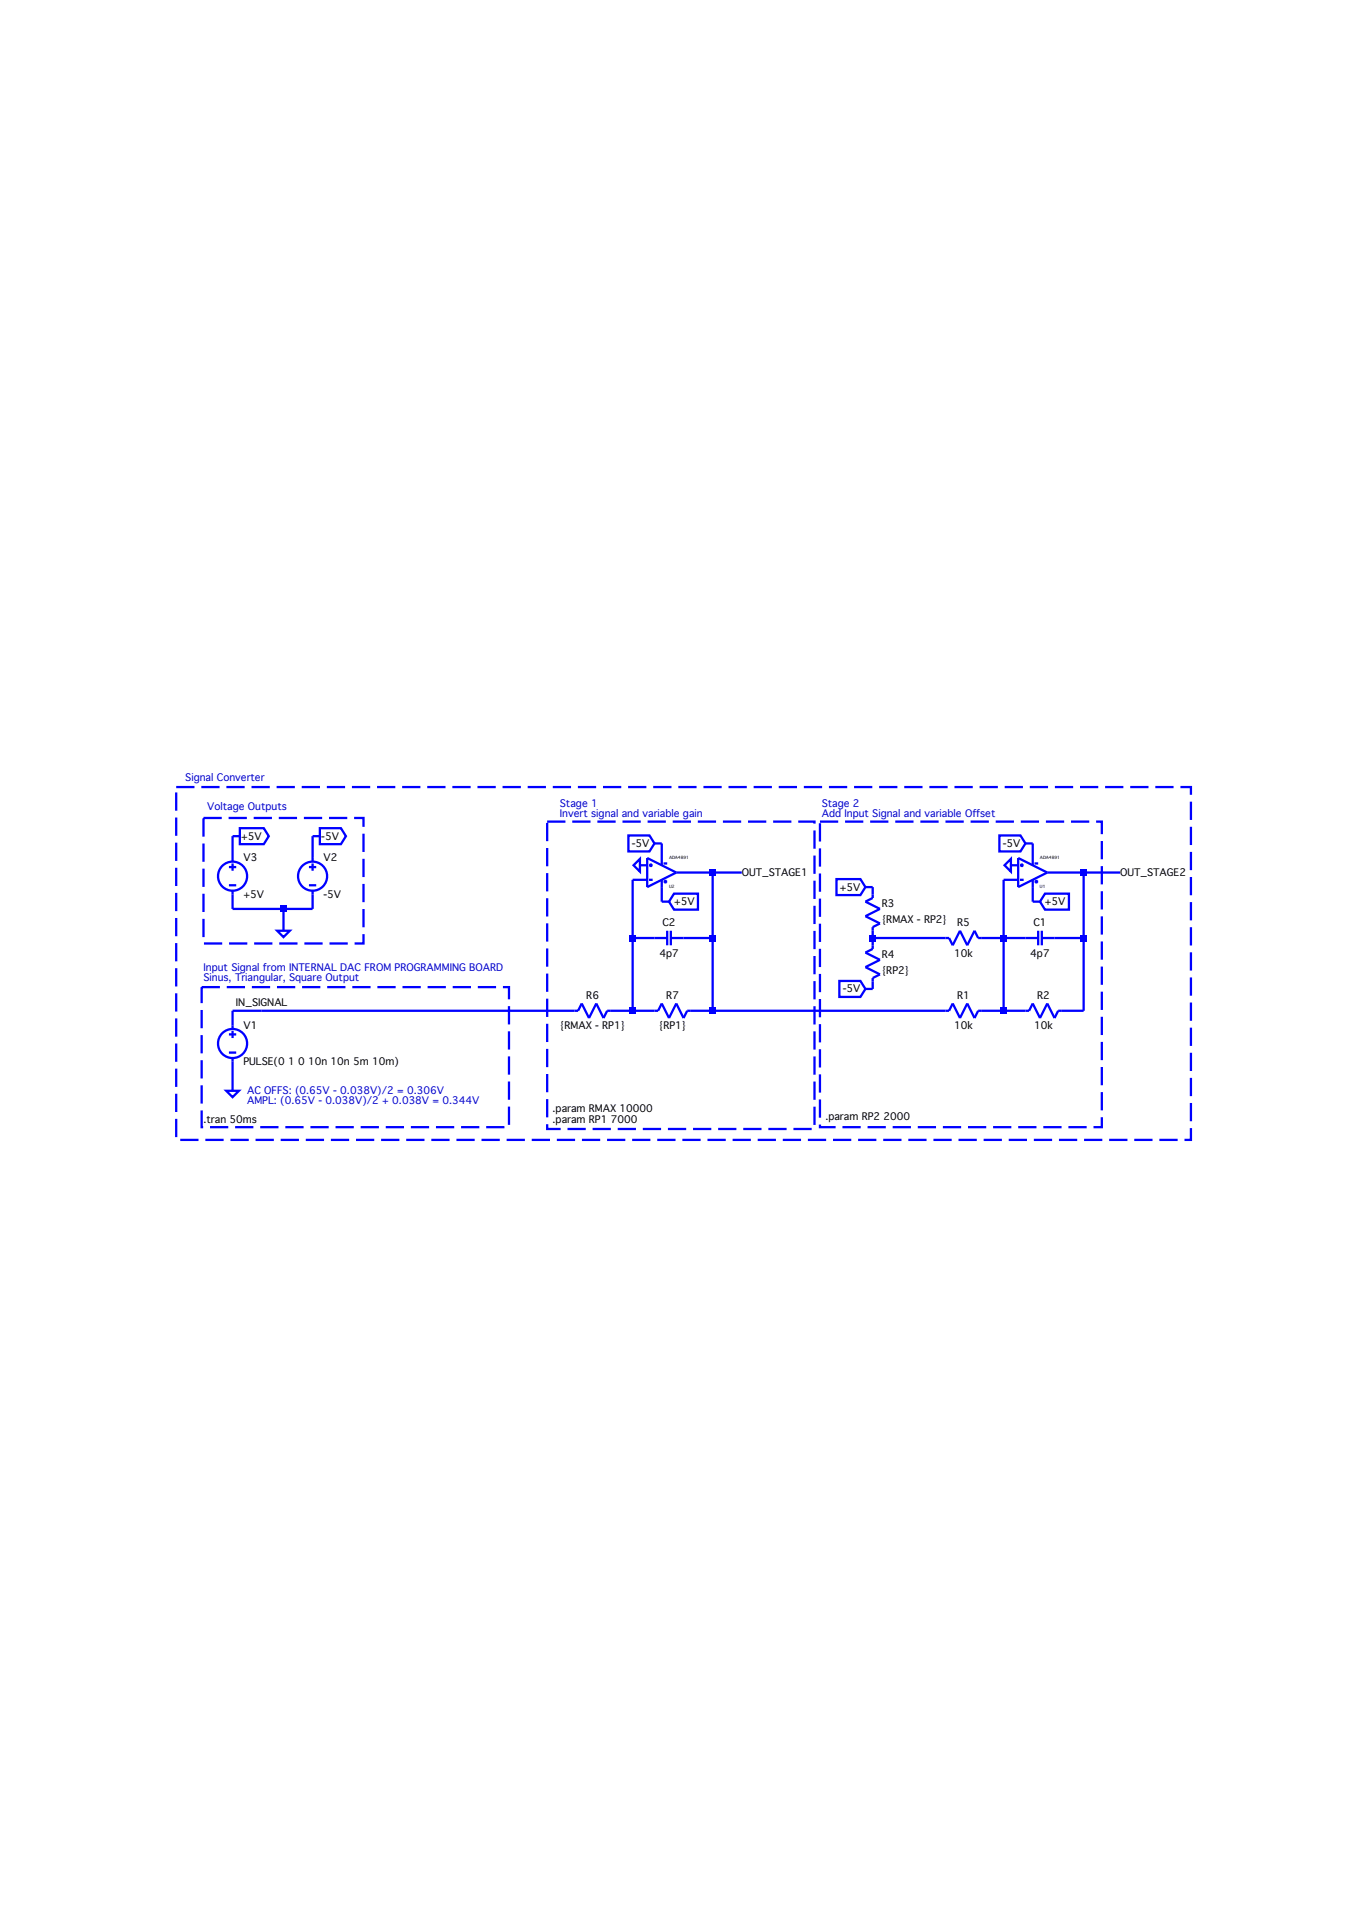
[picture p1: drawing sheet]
Version 4
SHEET 1 2624 1108
WIRE 32 -320 16 -320
WIRE 208 -320 192 -320
WIRE 960 -304 944 -304
WIRE 1776 -304 1760 -304
WIRE 16 -272 16 -320
WIRE 192 -272 192 -320
WIRE 960 -272 960 -304
WIRE 1776 -272 1776 -304
WIRE 928 -256 912 -256
WIRE 1744 -256 1728 -256
WIRE 1072 -240 992 -240
WIRE 1136 -240 1072 -240
WIRE 1888 -240 1808 -240
WIRE 1968 -240 1888 -240
WIRE 928 -224 896 -224
WIRE 1744 -224 1712 -224
WIRE 1424 -208 1408 -208
WIRE 1424 -192 1424 -208
WIRE 960 -176 960 -208
WIRE 976 -176 960 -176
WIRE 1776 -176 1776 -208
WIRE 1792 -176 1776 -176
WIRE 16 -160 16 -192
WIRE 128 -160 16 -160
WIRE 192 -160 192 -192
WIRE 192 -160 128 -160
WIRE 128 -112 128 -160
WIRE 896 -96 896 -224
WIRE 944 -96 896 -96
WIRE 1072 -96 1072 -240
WIRE 1072 -96 1008 -96
WIRE 1424 -96 1424 -112
WIRE 1584 -96 1424 -96
WIRE 1712 -96 1712 -224
WIRE 1712 -96 1664 -96
WIRE 1760 -96 1712 -96
WIRE 1888 -96 1888 -240
WIRE 1888 -96 1824 -96
WIRE 1424 -80 1424 -96
WIRE 1424 16 1424 0
WIRE 1424 16 1408 16
WIRE 80 64 16 64
WIRE 768 64 80 64
WIRE 896 64 896 -96
WIRE 896 64 848 64
WIRE 944 64 896 64
WIRE 1072 64 1072 -96
WIRE 1072 64 1024 64
WIRE 1584 64 1072 64
WIRE 1712 64 1712 -96
WIRE 1712 64 1664 64
WIRE 1760 64 1712 64
WIRE 1888 64 1888 -96
WIRE 1888 64 1840 64
WIRE 16 96 16 64
WIRE 16 240 16 176
FLAG 16 240 0
FLAG 128 -112 0
FLAG 32 -320 +5V
IOPIN 32 -320 Out
FLAG 208 -320 -5V
IOPIN 208 -320 Out
FLAG 80 64 IN_SIGNAL
FLAG 1792 -176 +5V
IOPIN 1792 -176 In
FLAG 1760 -304 -5V
IOPIN 1760 -304 In
FLAG 1968 -240 OUT_STAGE2
FLAG 1408 -208 +5V
IOPIN 1408 -208 In
FLAG 976 -176 +5V
IOPIN 976 -176 In
FLAG 944 -304 -5V
IOPIN 944 -304 In
FLAG 1408 16 -5V
IOPIN 1408 16 In
FLAG 1136 -240 OUT_STAGE1
FLAG 1728 -256 0
FLAG 912 -256 0
SYMBOL voltage 16 80 R0
WINDOW 123 0 0 Left 2
WINDOW 39 0 0 Left 2
SYMATTR InstName V1
SYMATTR Value PULSE(0 1 0 10n 10n 5m 10m)
SYMBOL voltage 192 -288 R0
WINDOW 123 0 0 Left 2
WINDOW 39 0 0 Left 2
SYMATTR InstName V2
SYMATTR Value -5V
SYMBOL voltage 16 -288 R0
WINDOW 123 0 0 Left 2
WINDOW 39 0 0 Left 2
SYMATTR InstName V3
SYMATTR Value +5V
SYMBOL res 928 80 R270
WINDOW 3 0 56 VBottom 2
WINDOW 0 32 56 VTop 2
SYMATTR Value {RP1}
SYMATTR InstName R7
SYMBOL ADA4891 1776 -176 M180
SYMATTR InstName U1
SYMBOL /res 864 48 R90
WINDOW 0 0 56 VBottom 2
WINDOW 3 32 56 VTop 2
SYMATTR InstName R6
SYMATTR Value {RMAX - RP1}
SYMBOL res 1408 -96 M180
WINDOW 0 36 76 Left 2
WINDOW 3 36 40 Left 2
SYMATTR InstName R3
SYMATTR Value {RMAX - RP2}
SYMBOL res 1408 16 M180
WINDOW 0 36 76 Left 2
WINDOW 3 36 40 Left 2
SYMATTR InstName R4
SYMATTR Value {RP2}
SYMBOL ADA4891 960 -176 M180
SYMATTR InstName U2
SYMBOL res 1680 48 R90
WINDOW 0 0 56 VBottom 2
WINDOW 3 32 56 VTop 2
SYMATTR InstName R1
SYMATTR Value 10k
SYMBOL res 1680 -80 M270
WINDOW 0 32 56 VTop 2
WINDOW 3 0 56 VBottom 2
SYMATTR InstName R5
SYMATTR Value 10k
SYMBOL res 1856 48 R90
WINDOW 0 0 56 VBottom 2
WINDOW 3 32 56 VTop 2
SYMATTR InstName R2
SYMATTR Value 10k
SYMBOL cap 1008 -112 R90
WINDOW 0 0 32 VBottom 2
WINDOW 3 32 32 VTop 2
SYMATTR InstName C2
SYMATTR Value 4p7
SYMBOL cap 1824 -112 R90
WINDOW 0 0 32 VBottom 2
WINDOW 3 32 32 VTop 2
SYMATTR InstName C1
SYMATTR Value 4p7
TEXT -48 304 Left 2 !.tran 50ms
TEXT 48 240 Left 2 ;AC OFFS: (0.65V - 0.038V)/2 = 0.306V\nAMPL: (0.65V - 0.038V)/2 + 0.038V = 0.344V
TEXT -40 -384 Left 2 ;Voltage Outputs
TEXT -48 -32 Left 2 ;Input Signal from INTERNAL DAC FROM PROGRAMMING BOARD\nSinus, Triangular, Square Output
TEXT 1312 -392 Left 2 ;Stage 2\nAdd Input Signal and variable Offset
TEXT 720 304 Left 2 !.param RP1 7000
TEXT 1320 296 Left 2 !.param RP2 2000
TEXT -88 -448 Left 2 ;Signal Converter
TEXT 720 280 Left 2 !.param RMAX 10000
TEXT 736 -392 Left 2 ;Stage 1\nInvert signal and variable gain
RECTANGLE Normal 304 -360 -48 -84 1
RECTANGLE Normal -52 12 624 320 1
RECTANGLE Normal 1308 -352 1928 320 1
RECTANGLE Normal -108 -428 2124 348 1
RECTANGLE Normal 1296 -352 708 324 1
